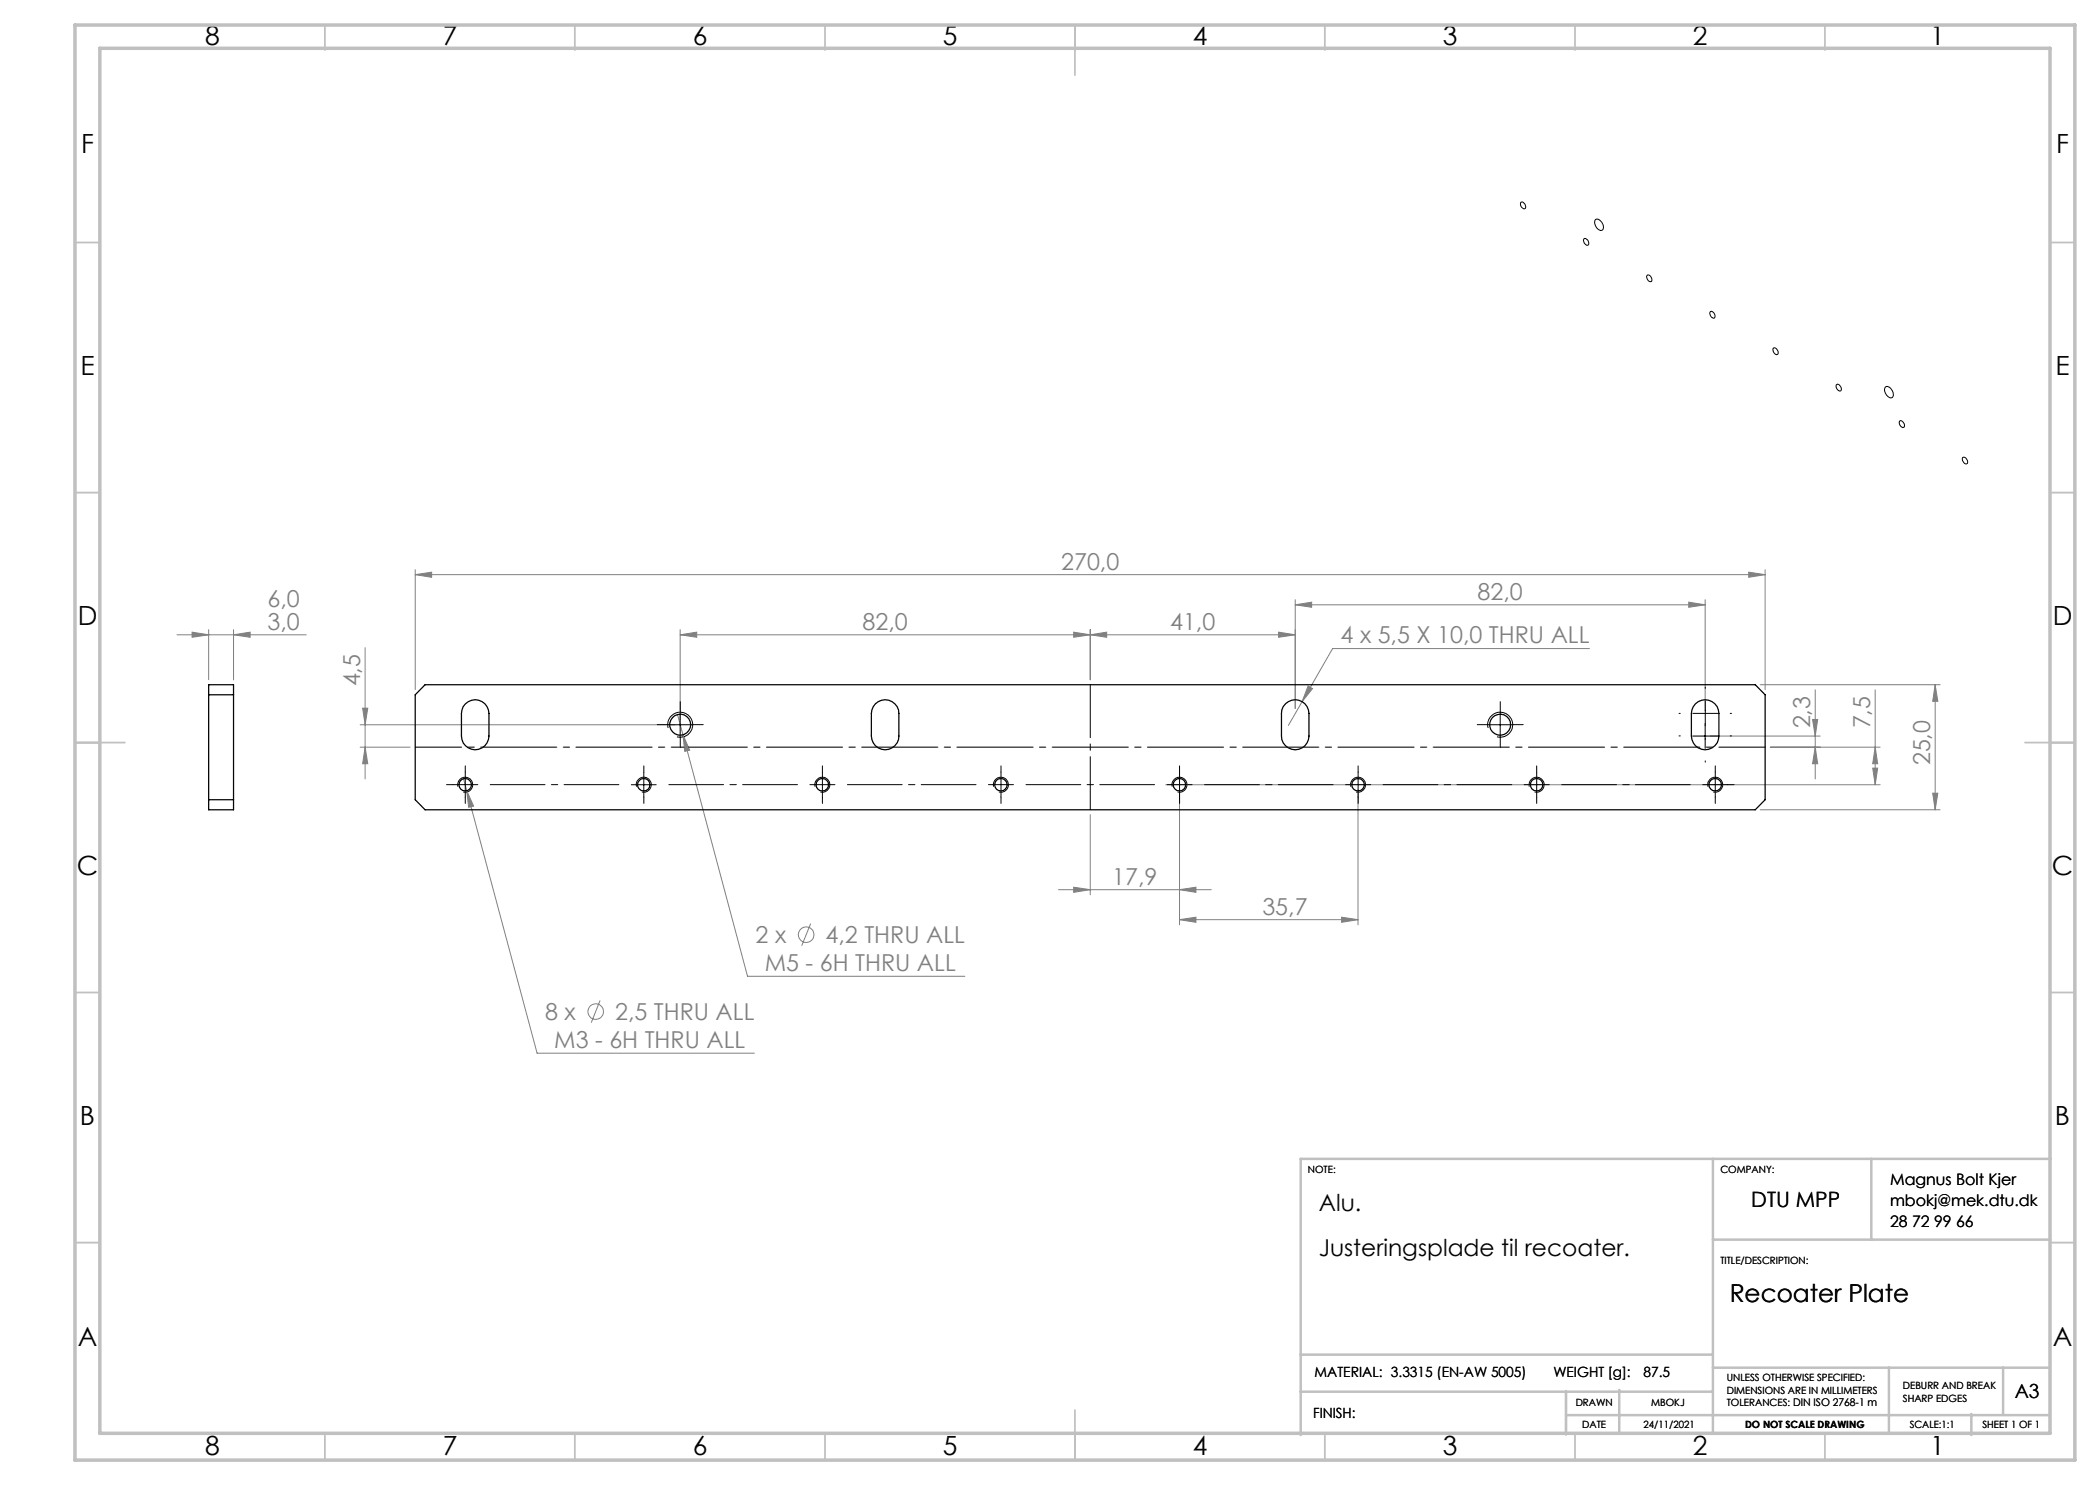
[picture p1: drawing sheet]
<svg xmlns="http://www.w3.org/2000/svg" width="420mm" height="297mm" viewBox="0 0 420 297" stroke-linecap="round" stroke-linejoin="round" font-family="sans-serif">
<g fill="none" stroke="#808080" stroke-width=".2">
<path d="M83 114.9l3.3-.5v1.1zM83 113.9v24M83 114.9h270M259 119.9v21.8M341 119.9v21.8M349.7 114.4l3.3 .5-3.3 .6zM353 113.9v24M35.4 127h25.8M38.4 126.4l3.3 .6-3.3 .5zM41.7 125.9v10.1M46.7 127l3.3-.6v1.1zM46.7 125.9v10.1"/>
<path d="M73 129.5v26.3M136 127l3.3-.6v1.1zM136 125.9v18M136 127h123M214.7 126.4l3.4 .6-3.4 .5zM218.1 127l3.2-.6v1.1zM218.1 125.9v10.1M255.7 126.4l3.3 .6-3.3 .5zM259 121l3.3-.6v1.1zM259 121h82M261.6 137.2l.9 .5-2.1 2.6zM317.9 129.7h-51.4l-6.1 10.6"/>
<path d="M337.7 120.4l3.3 .6-3.3 .5zM352 136.9h36M363 138v17.8M375 138v18.9M387 136.9l.6 3.4h-1.1zM387 136.9v25.1M72 149.4h10M72 145h63M72.5 141.6h1.1l-.6 3.4zM73 149.4l.6 3.3h-1.1zM92.7 155.7l.6 2.4M93.3 158.1l1.4 3.1-1 .3z"/>
<path d="M93.3 158.1l14.1 52.5h43.5M135.5 142.9l1.1 4.1M136.6 147l1.3 3-1 .3zM136.6 147l12.9 48.3h43.5M233.2 156.9h142.8M235.9 157.9v27.1M260.4 140.3l-2.7 4.8M271.6 157.9v27.1M342.1 147.2h21.9M354 149.4h22M362.5 143.9h1l-.5 3.3zM363 149.4l.5 3.3h-1z"/>
<path d="M374.5 153.6h1l-.5 3.3zM375 149.4l.5 3.3h-1zM386.5 158.6h1.1l-.6 3.4zM211.7 177.9h30.6M214.7 177.4l3.4 .5-3.4 .6zM218.1 162.9v16.1M235.9 177.9l3.3-.5v1.1zM352 162h36M162.1 184.7l-1.8 4.5M235.9 183.9l3.3-.5v1.1zM235.9 183.9h35.7M268.3 183.4l3.3 .5-3.3 .6z"/>
<path d="M120 200.1l-1.7 4.4"/>
<circle cx="161.2" cy="186.9" r="1.56"/>
<circle cx="119.1" cy="202.3" r="1.56"/>
</g>
<g fill="none" stroke="#000" stroke-width=".2">
<path d="M304.2 40.5a.82 .82 0 0 1 .9 1 .45 .45 0 0 1-.5 .3 .45 .45 0 0 1-.3-.4l-.2-.4zM316.8 47.7a.8 .8 0 0 1 .8 .5 .8 .8 0 0 1-.1 .9 .93 .93 0 0 1-.7-1.4zM319 44a.81 .81 0 0 1 1.3 .4l.1 .1a.91 .91 0 0 1-.3 1.6 1.73 1.73 0 0 1-1.1-2.1zM329.5 55a.85 .85 0 0 1 .7 1.3 .9 .9 0 0 1-.7-1.3zM342.1 62.3a.87 .87 0 0 1 .7 1.3 .92 .92 0 0 1-.7-1.3zM354.7 69.6a.8 .8 0 0 1 .8 .4 .8 .8 0 0 1-.1 .9 .9 .9 0 0 1-.7-1.3zM367.2 77a.52 .52 0 0 1 .6-.1 .52 .52 0 0 1 .3 .4l.1 .2a.44 .44 0 0 1-.1 .7 .44 .44 0 0 1-.6-.3l-.3-.4zM377 77.5a.84 .84 0 0 1 1.4 .5l.2 .7a.63 .63 0 0 1-.3 .9 .63 .63 0 0 1-.8-.4l-.5-.8zM380 84.2a.82 .82 0 0 1 .7 .4 .82 .82 0 0 1 0 .9 .88 .88 0 0 1-.7-1.3zM392.5 91.5a.8 .8 0 0 1 .9 .4 .8 .8 0 0 1-.1 .9 .98 .98 0 0 1-.8-1.3zM91.6 157.3a1.51 1.51 0 0 1 1.3-1.9 1.51 1.51 0 0 1 1.6 1.7 1.51 1.51 0 0 1-1.9 1.3M126.3 156.9h4.9"/>
<path d="M127.3 157.3a1.5 1.5 0 0 1 1.3-1.8 1.5 1.5 0 0 1 1.7 1.6 1.5 1.5 0 0 1-1.9 1.3M128.8 154.4v5.1M133.5 145h5M133.6 145.6a2.49 2.49 0 0 1 2.2-3.1 2.49 2.49 0 0 1 2.7 2.7 2.49 2.49 0 0 1-3.1 2.2M136 142.4v5.1M163 157.3a1.5 1.5 0 0 1 1.3-1.8 1.5 1.5 0 0 1 1.7 1.6 1.5 1.5 0 0 1-1.9 1.3M198.7 157.3a1.51 1.51 0 0 1 1.3-1.9 1.51 1.51 0 0 1 1.7 1.7 1.51 1.51 0 0 1-1.9 1.3M234.5 157.3a1.5 1.5 0 0 1 1.3-1.8 1.5 1.5 0 0 1 1.6 1.6 1.5 1.5 0 0 1-1.9 1.3M270.2 157.3a1.5 1.5 0 0 1 1.3-1.8 1.5 1.5 0 0 1 1.6 1.6 1.5 1.5 0 0 1-1.9 1.3M297.5 145h5M297.6 145.6a2.49 2.49 0 0 1 2.2-3.1 2.49 2.49 0 0 1 2.7 2.7 2.49 2.49 0 0 1-3.1 2.2M300 142.4v5.1"/>
<path d="M305.9 157.3a1.51 1.51 0 0 1 1.3-1.9 1.51 1.51 0 0 1 1.6 1.7 1.51 1.51 0 0 1-1.9 1.3M338.5 147.2h5M341 144.7v5M341.6 157.3a1.5 1.5 0 0 1 1.3-1.8 1.5 1.5 0 0 1 1.6 1.6 1.5 1.5 0 0 1-1.8 1.3"/>
</g>
<path d="M218.1 161.9v-25" fill="none" stroke="#000" stroke-width=".2" stroke-dasharray="15.2 1.3 1.3 1.3" stroke-dashoffset="4.6"/>
<path d="M353.1 149.4h-270" fill="none" stroke="#000" stroke-width=".2" stroke-dasharray="15.2 1.3 1.3 1.3" stroke-dashoffset="6"/>
<g fill="none" stroke="#c0c0c0" stroke-width=".35">
<path d="M65 5v5M115 5v5M165 5v5M215 5v10M265 5v5M315 5v5M365 5v5M15 48.5h5M410 48.5h5M15 98.5h5M410 98.5h5M15 148.5h10"/>
<path d="M405 148.5h10M15 198.5h5M410 198.5h5M15 248.5h5M410 248.5h5M65 287v5M115 287v5M165 287v5M215 282v10M265 287v5M315 287v5M365 287v5"/>
</g>
<g fill="none" stroke="#c0c0c0" stroke-width=".5">
<path d="M342.6 231.8v54.8M374.3 231.8v16.1M410.2 231.8h-150.1v55.2M342.6 247.9h67.5M260.1 278.3h82.5M260.1 270.9h82.5M313.2 278.3v8.6M323.8 278v8.7M342.6 273.5h67.4M377.8 273.5v13.2M400.6 273.5v9.3M313.2 283h96.8"/>
<path d="M394.3 282.8v4.2"/>
</g>
<path d="M15 5h400v287h-400zM20 9.7h390v277h-390z" fill="none" stroke="#c0c0c0" stroke-width=".7"/>
<g fill="none" stroke="#000" stroke-width=".2" stroke-dasharray="15.2 1.3 1.3 1.3">
<path d="M341.1 137.7v-.3M90.6 156.9h-1.3M93.1 156.9v-2.5M93.1 156.9h-2.5M93.1 156.9v2.5M93.1 156.9h2.5M93.1 154.4v-1.2M93.1 159.4v1.3M128.8 154.4v-1.2M128.8 159.4v1.3M133.6 144.9h-2.1M136.1 142.4v-2.1"/>
<path d="M136.1 147.4v2.1M138.6 144.9h2.1M164.5 156.9v-2.5M164.5 156.9h-2.5M164.5 156.9v2.5M164.5 156.9h2.5M164.5 154.4v-1.2M164.5 159.4v1.3M200.2 156.9v-2.5M200.2 156.9h-2.5M200.2 156.9v2.5M200.2 156.9h2.5"/>
<path d="M200.2 154.4v-1.2M200.2 159.4v1.3M235.9 156.9v-2.5M235.9 156.9h-2.5M235.9 156.9v2.5M235.9 156.9h2.5M235.9 154.4v-1.2M235.9 159.4v1.3M271.6 156.9v-2.5M271.6 156.9h-2.5M271.6 156.9v2.5M271.6 156.9h2.5"/>
<path d="M271.6 154.4v-1.2M271.6 159.4v1.3M297.6 144.9h-2.1M300.1 142.4v-2.1M300.1 147.4v2.1M302.6 144.9h2.1M307.3 156.9v-2.5M307.3 156.9h-2.5M307.3 156.9v2.5M307.3 156.9h2.5M307.3 154.4v-1.2M307.3 159.4v1.3"/>
<path d="M336.1 147.2h-.3M336.1 142.7h-.3M341.1 142.2v-.3M341.1 152.2v.2M341.1 142.7v-2.5M341.1 142.7h-2.5M341.1 142.7v2.5M341.1 142.7h2.5M341.1 147.7v.2M343.1 156.9v-2.5M343.1 156.9h-2.5M343.1 156.9v2.5"/>
<path d="M343.1 156.9h2.5M343.1 154.4v-1.2M343.1 159.4v1.3M345.6 156.9h1.2M346.1 147.2h.2M346.1 142.7h.2"/>
</g>
<path d="M98.1 156.9h25.7M133.8 156.9h25.7M169.5 156.9h25.7M205.2 156.9h25.7M240.9 156.9h25.7M276.6 156.9h25.7M312.3 156.9h25.8" fill="none" stroke="#000" stroke-width=".2" stroke-dasharray="15.2 1.3 1.3 1.3" stroke-dashoffset="4.3"/>
<g fill="#808080">
<path d="M83 114.9l3.3-.5v1.1zM349.7 114.4l3.3 .5-3.3 .6zM136.6 147l.3 3.3 1-.3zM93.3 158.1l.4 3.4 1-.3zM214.7 177.4l3.4 .5-3.4 .6zM235.9 177.9l3.3-.5v1.1zM136 127l3.3-.6v1.1zM214.7 126.4l3.4 .6-3.4 .5zM261.6 137.2l-1.2 3.1 2.1-2.6zM218.1 127l3.2-.6v1.1zM255.7 126.4l3.3 .6-3.3 .5z"/>
<path d="M38.4 126.4l3.3 .6-3.3 .5zM46.7 127l3.3-.6v1.1z"/>
<path d="M235.9 183.9l3.3-.5v1.1zM268.3 183.4l3.3 .5-3.3 .6z"/>
<path d="M259 121l3.3-.6v1.1zM337.7 120.4l3.3 .6-3.3 .5z"/>
<path d="M374.5 153.6h1l-.5 3.3zM375 149.4l.5 3.3h-1zM363 149.4l.5 3.3h-1zM362.5 143.9h1l-.5 3.3z"/>
<path d="M387 136.9l.6 3.4h-1.1zM386.5 158.6h1.1l-.6 3.4zM72.5 141.6h1.1l-.6 3.4zM73 149.4l.6 3.3h-1.1z"/>
</g>
<g fill="none" stroke="#000" stroke-width=".25">
<path d="M41.7 136.9h5v25.1h-5zM41.7 139h5M85 136.9h266l2 2.1v20.9l-2 2.1h-266l-2-2.1v-20.9zM41.7 159.9h5M93.1 140.8a2.75 2.75 0 0 1 3-.6 2.75 2.75 0 0 1 1.7 2.5v4.5a2.75 2.75 0 0 1-2.8 2.8 2.75 2.75 0 0 1-2.7-2.8v-4.5l.3-1.4zM175.1 140.8a2.75 2.75 0 0 1 3-.6 2.75 2.75 0 0 1 1.7 2.5v4.5a2.75 2.75 0 0 1-2.8 2.8 2.75 2.75 0 0 1-2.7-2.8v-4.5l.1-.7zM257.1 140.8a2.75 2.75 0 0 1 3-.6 2.75 2.75 0 0 1 1.7 2.5v4.5a2.75 2.75 0 0 1-2.8 2.8 2.75 2.75 0 0 1-2.7-2.8l.1-5.2 .2-.7zM339.1 140.8a2.75 2.75 0 0 1 3-.6 2.75 2.75 0 0 1 1.7 2.5v4.5a2.75 2.75 0 0 1-2.8 2.8 2.75 2.75 0 0 1-2.7-2.8v-4.5l.1-.7z"/>
<circle cx="93" cy="156.9" r="1.26"/>
<circle cx="128.8" cy="156.9" r="1.25"/>
<circle cx="136" cy="144.9" r="2.11"/>
<circle cx="164.5" cy="156.9" r="1.25"/>
<circle cx="200.2" cy="156.9" r="1.26"/>
<circle cx="235.9" cy="156.9" r="1.25"/>
<circle cx="271.6" cy="156.9" r="1.26"/>
<circle cx="300" cy="144.9" r="2.1"/>
<circle cx="307.3" cy="156.9" r="1.26"/>
<circle cx="343" cy="156.9" r="1.25"/>
</g>
<g font-size="5.3">
<text x="41" y="8.9">8</text>
<text x="88.5" y="8.9">7</text>
<text x="138.5" y="8.9">6</text>
<text x="188.5" y="8.9">5</text>
<text x="238.5" y="8.9">4</text>
<text x="288.5" y="8.9">3</text>
<text x="338.5" y="8.9">2</text>
<text x="386" y="8.9">1</text>
<text x="16.2" y="30.7">F</text>
<text x="411.2" y="30.7">F</text>
<text x="16.1" y="74.9">E</text>
<text x="411.1" y="74.9">E</text>
<text x="15.5" y="124.9">D</text>
<text x="410.5" y="124.9">D</text>
<text x="15.4" y="174.9">C</text>
<text x="410.4" y="174.9">C</text>
<text x="16" y="224.9">B</text>
<text x="411" y="224.9">B</text>
<text x="15.5" y="269.2">A</text>
<text x="410.5" y="269.2">A</text>
<text x="41" y="290.9">8</text>
<text x="88.5" y="290.9">7</text>
<text x="138.5" y="290.9">6</text>
<text x="188.5" y="290.9">5</text>
<text x="238.5" y="290.9">4</text>
<text x="288.5" y="290.9">3</text>
<text x="338.5" y="290.9">2</text>
<text x="386" y="290.9">1</text>
</g>
<text font-size="4.9" x="345.9" y="260.4">Recoater Plate</text>
<g font-size="4.7" fill="#808080">
<text x="212.2" y="113.9">270,0</text>
<text x="295.5" y="119.9">82,0</text>
<text x="53.5" y="121.4">6,0</text>
<text x="53.5" y="125.9">3,0</text>
<text x="172.5" y="125.9">82,0</text>
<text x="234" y="125.9">41,0</text>
<text x="268.1" y="128.7">4 x 5,5 X 10,0 THRU ALL</text>
<text x="72" y="137.3" transform="rotate(-90 72 137.3)">4,5</text>
<text x="362" y="145.7" transform="rotate(-90 362 145.7)">2,3</text>
<text x="374" y="145.7" transform="rotate(-90 374 145.7)">7,5</text>
<text x="386" y="153.1" transform="rotate(-90 386 153.1)">25,0</text>
<text x="222.5" y="176.9">17,9</text>
<text x="252.5" y="182.9">35,7</text>
<text x="151.1" y="188.6">2 x</text>
<text x="165.1" y="188.6">4,2 THRU ALL</text>
<text x="153" y="194.2">M5 - 6H THRU ALL</text>
<text x="109" y="204">8 x</text>
<text x="110.9" y="209.6">M3 - 6H THRU ALL</text>
<text x="123" y="204">2,5 THRU ALL</text>
</g>
<g font-size="4.7">
<text x="263.8" y="242.2">Alu.</text>
<text x="263.8" y="251.2">Justeringsplade til recoater.</text>
</g>
<text font-size="4.2" x="350.3" y="241.4">DTU MPP</text>
<text font-size="3.9" x="403" y="279.6">A3</text>
<g font-size="3.2">
<text x="378" y="237">Magnus Bolt Kjer</text>
<text x="378" y="241.1">mbokj@mek.dtu.dk</text>
<text x="378" y="245.3">28 72 99 66</text>
</g>
<g font-size="2.8">
<text x="262.9" y="275.4">MATERIAL: 3.3315 (EN-AW 5005)</text>
<text x="310.7" y="275.4">WEIGHT [g]:</text>
<text x="328.7" y="275.4">87.5</text>
<text x="262.6" y="283.6">FINISH:</text>
</g>
<g font-size="2">
<text x="261.6" y="234.6">NOTE:</text>
<text x="344.1" y="234.6">COMPANY:</text>
<text x="344.1" y="252.7">TITLE/DESCRIPTION:</text>
<text x="315.1" y="281.3">DRAWN</text>
<text x="330.2" y="281.3">MBOKJ</text>
<text x="345.4" y="276.3">UNLESS OTHERWISE SPECIFIED:</text>
<text x="345.4" y="278.8">DIMENSIONS ARE IN MILLIMETERS</text>
<text x="345.4" y="281.3">TOLERANCES: DIN ISO 2768-1 m</text>
<text x="380.6" y="277.8">DEBURR AND BREAK</text>
<text x="380.6" y="280.3">SHARP EDGES</text>
<text x="316.4" y="285.6">DATE</text>
<text x="328.7" y="285.6">24/11/2021</text>
<text x="349" y="285.6">DO NOT SCALE DRAWING</text>
<text x="381.9" y="285.6">SCALE:1:1</text>
<text x="396.5" y="285.6">SHEET 1 OF 1</text>
</g>
</svg>
